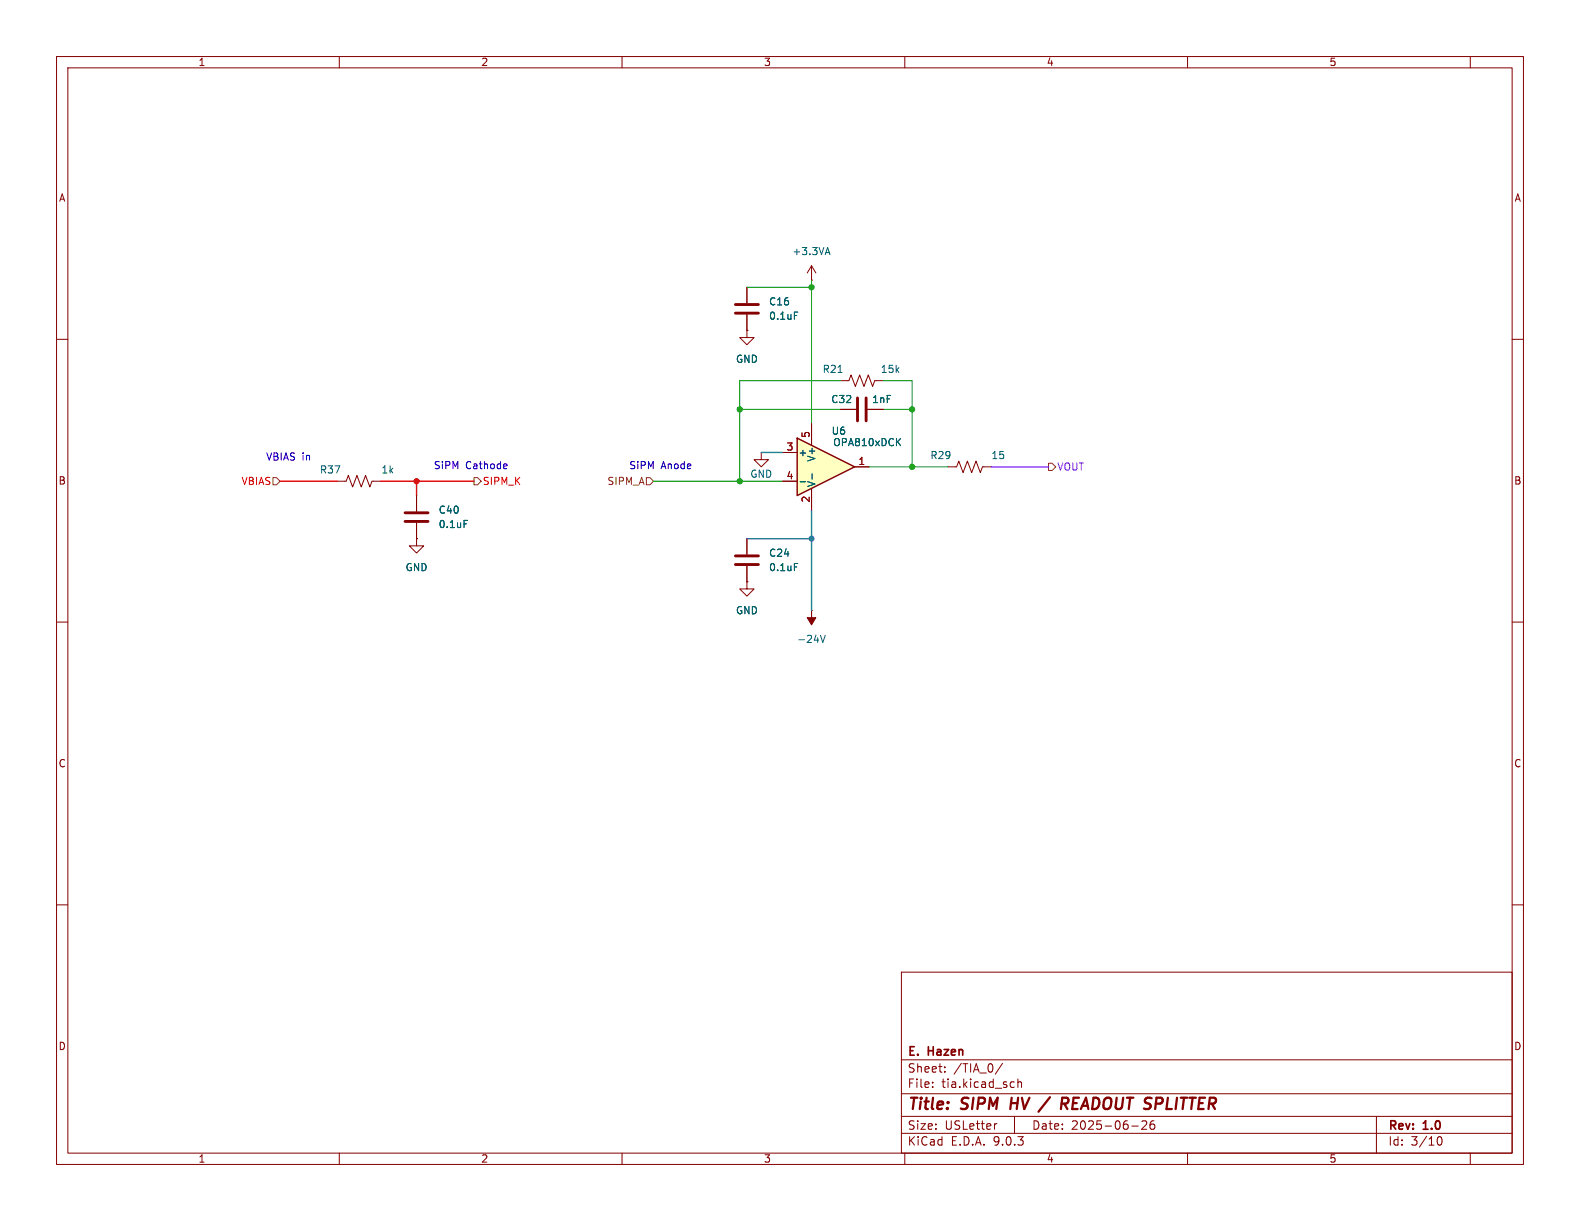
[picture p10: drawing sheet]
<svg xmlns="http://www.w3.org/2000/svg" width="279mm" height="216mm" viewBox="0 0 279 216" stroke-linecap="round" stroke-linejoin="round" font-family="sans-serif">
<g fill="none" stroke="#840000" stroke-width=".18">
<path d="M10 10h259.4v195.9h-259.4zM12 12h255.4v191.9h-255.4zM60 10v2M110 10v2M160 10v2M210 10v2M260 10v2M10 60h2M148.6 67.3h1.5l.4-1 .8 2 .7-2 .8 2 .7-2 .8 2 .4-1h1.5M148.6 72.4h2.8M153.4 72.4h2.8M267.4 60h2"/>
<path d="M167.6 82.6h1.6l.3-1.1 .8 2.1 .8-2.1 .7 2.1 .8-2.1 .8 2.1 .3-1h1.6M10 110h2M267.4 110h2M10 160h2M159.4 171.9h108v32h-108zM267.4 160h2M159.4 197.4h108M159.4 193.4h108M159.4 187.4h108M164.9 192.1v.2M164.9 191.4v.1M167.1 189.4v.2"/>
<path d="M167.1 188.7v.1M176.3 198.7l-.3 .1M177.3 188l-1.3 1.9M178.9 191.3l.5 .1M179.4 192.2l-.5 .1M179.4 197.4v3M180 191.4l.2-.1 .4 .1v.9M180 190.8v1.5M200.1 199.1h1.2M201.9 198.3l.6-.1 .2 .1 .1 .3-.9 1.1h.9M204.1 198.2a.59 .59 0 0 0-.7 .6v.6l.1 .2 .4 .1 .2-.2 .1-.5-.1-.2h-.5l-.2 .2M243.4 197.4v6.5"/>
<path d="M60 203.9v2M110 203.9v2M159.4 200.4h108M160 203.9v2M210 203.9v2M254.1 201.6l.2-.5 .2-.1a.81 .81 0 0 1 .6 .6 .81 .81 0 0 1-.3 .8h-.4l-.3-.5M260 203.9v2"/>
</g>
<path d="M178.9 194.1l-.2 2M187.9 194.1l.9 .1a.58 .58 0 0 1-.3 1h-.8M188.2 195.2l.5 .9" fill="none" stroke="#840000" stroke-width=".4"/>
<path d="M151.6 70.4v4M153.2 70.4v4" fill="none" stroke="#840000" stroke-width=".51"/>
<path d="M148.2 65.9h.7" fill="none" stroke="#006464" stroke-width=".18"/>
<path d="M141 77.5l10.1 5.1-10.1 5z" fill="#ffffc2"/>
<path d="M141 77.5l10.1 5.1-10.1 5z" fill="none" stroke="#840000" stroke-width=".25"/>
<g fill="none" stroke="#840000" stroke-width=".18">
<path d="M132.1 58.4v1.3h1.2l-1.2 1.3-1.3-1.3h1.3M132.1 58.4h.1M132.1 50.8v2.8M132.1 55.6v2.8M143.5 49.5h.1M143.5 47v2.5M143.5 47l-.8 1.3M143.5 47l.8 1.3M143.5 74.9v3.8M148.6 72.4h2.8M153.4 72.4h2.8M59.7 85.1h1.5l.4-1 .8 2 .7-2 .8 2 .7-2 .8 2 .4-1h1.5"/>
<path d="M73.7 95.3v1.2h1.2l-1.2 1.3-1.3-1.3h1.3M73.7 95.3h.1M73.7 87.6v2.8M73.7 92.5v2.8M132.1 95.3v2.7M134.6 80v1.3h1.3l-1.3 1.3-1.3-1.3h1.3M134.6 80h.1M138.4 80h2.6M138.4 85.1h2.6M143.5 86.4v3.8M151.1 82.6h2.6M132.1 102.9v1.2h1.2l-1.2 1.3-1.3-1.3h1.3"/>
<path d="M132.1 102.9h.1M132.1 100.1v2.8M143.5 108h.1"/>
</g>
<path d="M140.5 55.2h.6M146 44.7h.7M146.4 43.8l.4 1.2M158.7 78.1l.6 .7M159.3 77.5l-.8 .8M82.1 92h.6M140.5 99.6h.6M141.5 85.2h1M143.6 83.8v.9M145.1 112.3l.4 1.3 .4-1.3" fill="none" stroke="#006464" stroke-width=".18"/>
<path d="M130 53.8h4.1M130 55.4h4.1M71.6 90.7h4.1M71.6 92.2h4.1M130 98.3h4.1M130 99.8h4.1" fill="none" stroke="#840000" stroke-width=".51"/>
<path d="M143.5 108v1.2h.8l-.8 1.3-.8-1.3h.8z" fill="#840000" stroke="#840000" stroke-width=".18"/>
<path d="M48.3 84.5h.6l.6 .6-.6 .6h-.6zM83.8 84.5h.7l.6 .6-.6 .6h-.7zM114.3 84.5h.6l.7 .6-.7 .6h-.6zM185.4 81.9h.7l.6 .7-.6 .6h-.7z" fill="none" stroke="#725600" stroke-width=".18"/>
<path d="M132.1 95.3h11.4M134.6 80h3.8M143.5 90.2v17.8" fill="none" stroke="#2879ff" stroke-width=".25"/>
<path d="M175.3 82.6h10.1" fill="none" stroke="#710fff" stroke-width=".25"/>
<path d="M132.1 50.8h11.4M143.5 49.5v25.4M130.8 72.4h17.8M148.6 67.3h-17.8v17.8M156.2 72.4h5.1M156.2 67.3h5.1v15.3M115.6 85.1h22.8M153.7 82.6h13.9" fill="none" stroke="#009600" stroke-width=".18"/>
<path d="M49.5 85.1h10.2M67.3 85.1h16.5M73.7 85.1v2.5" fill="none" stroke="#f00" stroke-width=".25"/>
<path d="M89.5 82l.2 .3-.6 .2M89.6 82.8l-.1 .1" fill="none" stroke="#0000c2" stroke-width=".18"/>
<circle cx="143.5" cy="95.3" r=".46" fill="#2879ff" stroke="#2879ff" stroke-width=".18"/>
<circle cx="73.7" cy="85.1" r=".46" fill="#f00" stroke="#f00" stroke-width=".18"/>
<g fill="#009600" stroke="#009600" stroke-width=".18">
<circle cx="161.3" cy="72.4" r=".46"/>
<circle cx="130.8" cy="72.4" r=".46"/>
<circle cx="130.8" cy="85.1" r=".46"/>
<circle cx="143.5" cy="50.8" r=".46"/>
<circle cx="161.3" cy="82.6" r=".46"/>
</g>
<g font-size="2.8" fill="#840000">
<text x="160.4" y="196.8">Title:</text>
<text x="170.1" y="196.8">SIPM</text>
<text x="179.5" y="196.8">HV /</text>
<text x="190.1" y="196.8">READOUT SPLITTER</text>
</g>
<g font-size="2.1" fill="#840000">
<text x="160.4" y="189.9">Sheet:</text>
<text x="160.4" y="187.1">E.</text>
<text x="164.2" y="187.1">Hazen</text>
<text x="168.6" y="189.9">/TIA_0/</text>
<text x="160.4" y="192.6">File:</text>
<text x="166.5" y="192.6">tia.kicad_sch</text>
<text x="160.4" y="202.8">KiCad</text>
<text x="160.4" y="200">Size:</text>
<text x="167.1" y="200">USLetter</text>
<text x="168.1" y="202.8">E.D.A.</text>
<text x="175.7" y="202.8">9.0.3</text>
<text x="182.4" y="200">Date:</text>
<text x="189.4" y="200">2025-06-26</text>
<text x="245.4" y="200.2">Rev:</text>
<text x="245.4" y="202.8">Id:</text>
<text x="249.5" y="202.8">3/10</text>
<text x="251.8" y="200.2">1.0</text>
</g>
<g font-size="1.8" fill="#840000">
<text x="35" y="11.9">1</text>
<text x="85" y="11.9">2</text>
<text x="135" y="11.9">3</text>
<text x="185" y="11.9">4</text>
<text x="235" y="11.9">5</text>
<text x="10.3" y="35.9">A</text>
<text x="267.7" y="35.9">A</text>
<text x="10.3" y="85.9">B</text>
<text x="267.7" y="85.9">B</text>
<text x="10.3" y="135.9">C</text>
<text x="267.7" y="135.9">C</text>
<text x="10.3" y="185.9">D</text>
<text x="267.7" y="185.9">D</text>
<text x="35" y="205.8">1</text>
<text x="85" y="205.8">2</text>
<text x="135" y="205.8">3</text>
<text x="185" y="205.8">4</text>
<text x="235" y="205.8">5</text>
</g>
<g font-size="1.8" fill="#006464">
<text x="140" y="45.3">+3.3VA</text>
<text x="135.9" y="54.2">C16</text>
<text x="135.9" y="56.7">0.1uF</text>
<text x="130" y="64.4">GND</text>
<text x="145.4" y="66.1">R21</text>
<text x="146.9" y="71.5">C32</text>
<text x="154.1" y="71.5">1nF</text>
<text x="155.7" y="66.1">15k</text>
<text x="147" y="77.1">U6</text>
<text x="56.5" y="83.9">R37</text>
<text x="67.4" y="83.9">1k</text>
<text x="141.1" y="80.9">+</text>
<text x="144.4" y="81.7" transform="rotate(-90 144.4 81.7)">V+</text>
<text x="147.2" y="79.1">OPA810xDCK</text>
<text x="164.4" y="81.4">R29</text>
<text x="175.2" y="81.4">15</text>
<text x="132.6" y="84.7">GND</text>
<text x="144.4" y="86.2" transform="rotate(-90 144.4 86.2)">V-</text>
<text x="77.5" y="91">C40</text>
<text x="77.5" y="93.6">0.1uF</text>
<text x="71.6" y="101.2">GND</text>
<text x="135.9" y="98.7">C24</text>
<text x="135.9" y="101.2">0.1uF</text>
<text x="130" y="108.8">GND</text>
<text x="140.9" y="113.9">-24V</text>
</g>
<g font-size="1.8" fill="#a90000">
<text x="143.3" y="77.5" transform="rotate(-90 143.3 77.5)">5</text>
<text x="139" y="79.8">3</text>
<text x="151.7" y="82.3">1</text>
<text x="139" y="84.8">4</text>
<text x="143.3" y="89" transform="rotate(-90 143.3 89)">2</text>
</g>
<g font-size="1.8" fill="#0000c2">
<text x="47" y="81.6">VBIAS in</text>
<text x="76.6" y="83.2">SiPM</text>
<text x="82.3" y="83.2">Cathode</text>
<text x="111.2" y="83.2">SiPM</text>
<text x="116.9" y="83.2">Anode</text>
</g>
<text font-size="1.8" fill="#710fff" x="186.9" y="83.4">VOUT</text>
<g font-size="1.8" fill="#f00">
<text x="42.6" y="86">VBIAS</text>
<text x="85.3" y="86">SIPM_K</text>
</g>
<text font-size="1.8" fill="#725600" x="107.3" y="86">SIPM_A</text>
</svg>
